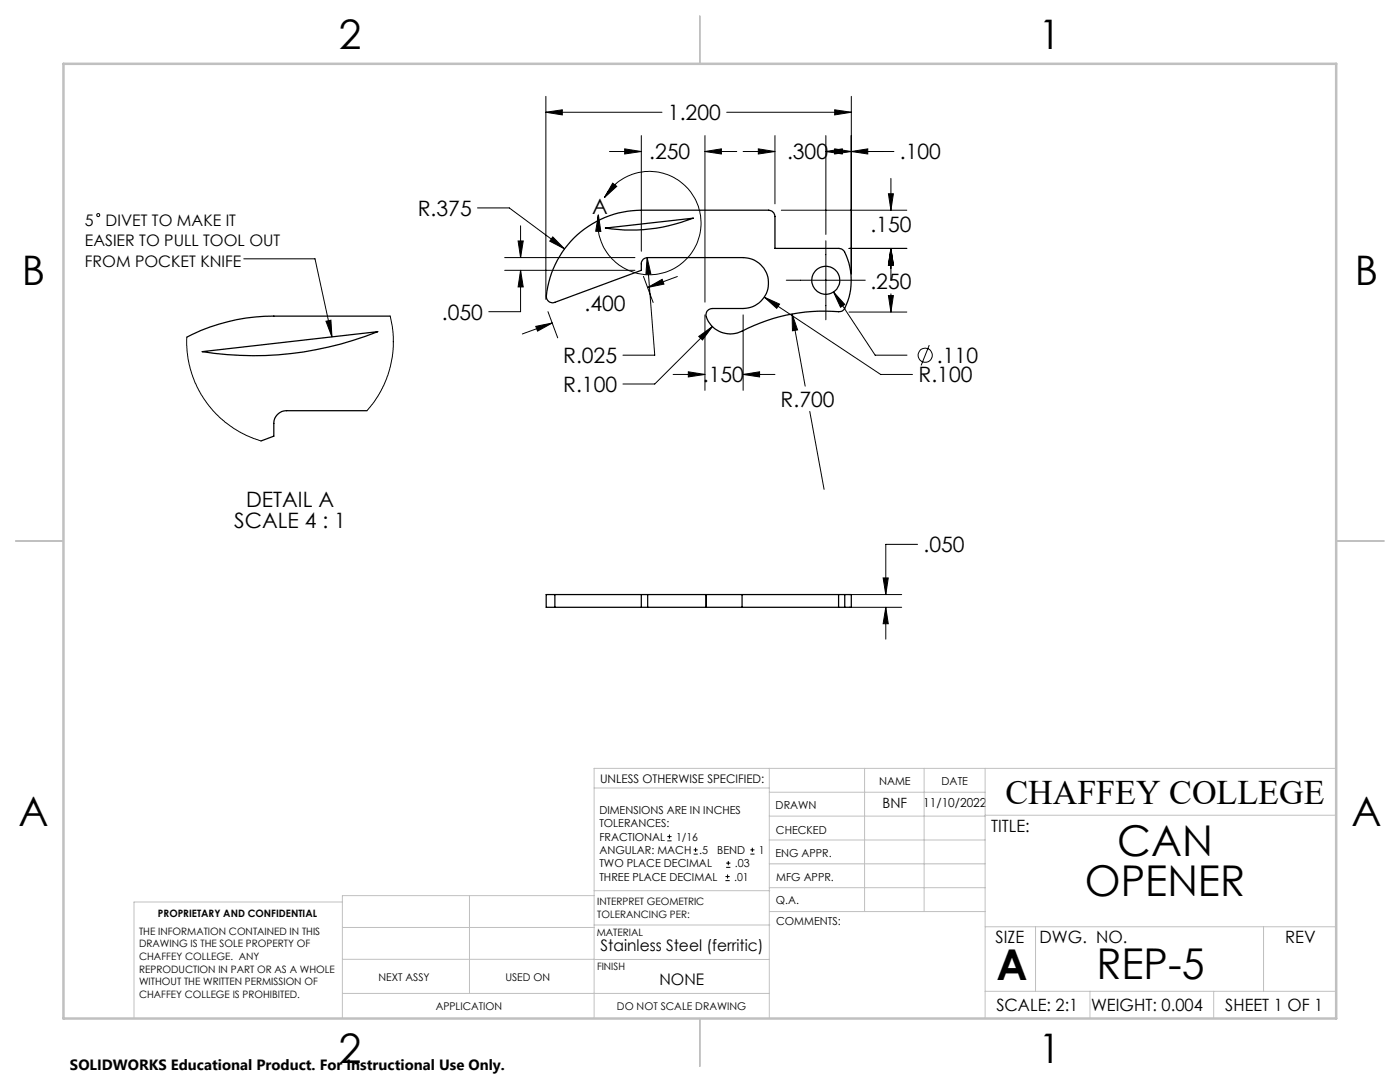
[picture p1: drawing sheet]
<svg xmlns="http://www.w3.org/2000/svg" width="279mm" height="216mm" viewBox="0 0 279 216" stroke-linecap="round" stroke-linejoin="round" font-family="sans-serif">
<g fill="none" stroke="#000" stroke-width=".25">
<path d="M114.5 47.5a19.2 19.2 0 0 1 13.5-5.6h25.4a1.33 1.33 0 0 1 1.3 1.3v6.4h12.7a1.35 1.35 0 0 1 1.2 .7 12.6 12.6 0 0 1-.2 11.5l-.7 .4a37.7 37.7 0 0 0-20.5 4.2 5 5 0 0 1-6.3-3.6 1.27 1.27 0 0 1 1.3-1.2h6.1a5.1 5.1 0 0 0 5.1-5.1 5.1 5.1 0 0 0-5.1-5.1h-19a1.21 1.21 0 0 0-1.3 1.3v1.2l-17.3 6.4a1.24 1.24 0 0 1-1.7-1.3 19.2 19.2 0 0 1 5.5-11.5zM120.8 45.5l17.6-2a34 34 0 0 1-17.6 2zM40.4 70.2l35-4a66.4 66.4 0 0 1-35 4zM77.9 63.1h-23.3a37.8 37.8 0 0 0-17.3 4.2M73.2 82h-16a2.53 2.53 0 0 0-2.6 2.5v2.5l-2.5 1M110.7 118.6h-1.7v2.6h1.7M110.7 118.6v2.6M110.7 118.6h17.3M128 118.6h1.3M128 118.6v2.6M129.3 118.6h11.6M129.3 118.6v2.6"/>
<path d="M140.9 118.6h.1M140.9 118.6v2.6M141 118.6h7.1M141 118.6v2.6M148.1 118.6h19.3M148.1 118.6v2.6M167.4 118.6h1.2M167.4 118.6v2.6M168.6 118.6h1.3v2.6h-1.3M168.6 118.6v2.6M110.7 121.2h17.3M128 121.2h1.3"/>
<path d="M129.3 121.2h11.7M141 121.2h7.1M148.1 121.2h19.3M167.4 121.2h1.2"/>
<circle cx="164.8" cy="55.9" r="2.8"/>
</g>
<g fill="none" stroke="#000" stroke-width=".2">
<path d="M108.9 19.2v40.5M169.9 19.2v35.4M108.9 22.4h23.2M108.9 22.4l3.3-.5v1zM120.6 39.4a10.3 10.3 0 0 1 17.2-1.1 10.3 10.3 0 0 1-5.7 16.2 10.3 10.3 0 0 1-12.7-11.6M121.6 30.2h6.4M122.3 36.5l.8 .7-2.5 2.2zM124.7 29.7l3.3 .5-3.3 .5zM128 27.1v23M140.7 30.2h6.3M140.7 27.1v33.2M140.7 30.2l3.3-.5v1z"/>
<path d="M145 22.4h24.9M148.3 30.2h6.4M151.3 29.7l3.4 .5-3.4 .5zM154.7 27.1v13.6M164.8 27.1v19.7M164.8 30.2h13.6M164.8 30.2l3.3-.5v1zM166.6 21.9l3.3 .5-3.3 .5zM166.6 29.7l3.3 .5-3.3 .5zM169.9 30.2l3.3-.5v1zM177.3 38.7h1l-.5 3.2zM177.8 35.6v6.3"/>
<path d="M48.6 51.6h14.3l3.4 15.6M95.3 41.5h6.3l11.1 8.2M100.7 53.9h26M100.7 51.4h26M103.4 48.1h1l-.5 3.3zM103.9 53.9v8.3h-6.4M103.9 45v6.4M103.9 53.9l.5 3.4h-1zM110.3 47.3l2.4 2.4-3-1.6zM119.4 42.9l.5 3.3-1-.1zM128.4 55.1l2 5.3M129.2 51.4l1.5 19.5h-6.4"/>
<path d="M129.2 51.4l.7 3.2-1 .1zM129.3 57.4l2.9-1.7 .3 1zM135.2 55.2l-5.9 2.2M152.5 59.3l23.3 15.4h6.3M152.5 59.3l3.1 1.4-.6 .8zM155.9 41.9h25.1M156.9 55.9h15.8M164.8 48v15.8M166.3 58.2l8.4 12.7h6.3M166.3 58.2l2.3 2.5-.9 .6zM169.4 49.6h11.6M177.3 59h1l-.5 3.3z"/>
<path d="M177.8 49.6v6.3M177.8 58.6v3.7M177.8 49.6l.5 3.3h-1zM37.3 67.3l.1 3 .6 3.3 1.4 3.7 1.8 3 1.3 1.7 1.3 1.3 2.2 1.8 3.2 1.8 2.9 1.1M65.1 64.1l.9-.2 .3 3.3zM77.9 63.1l.4 2.2 .2 1.8v2.7l-.6 3.4-.7 2.3-.9 2-1.6 2.6-1.5 1.9M106.9 65.1l3.3-.6-2.9 1.6zM109.4 62.2l1.9 5.2M110.2 64.5l-6 2.1M134.3 74.7h6.4M137.4 74.2l3.3 .5-3.3 .5zM139.5 67.1l2.7-1.9-2 2.6z"/>
<path d="M140.7 62.8v15.1M142.2 65.2l-11.5 11.4h-6.4M148.3 74.7h6.4M148.3 62.8v15.1M148.3 74.7l3.3-.5v1zM158.1 62.7l2.6 14.3M158.1 62.7l1.1 3.1-1 .2zM169.4 62.3h11.6M185.5 68.9l-1.7 4M161.6 82.1l2.9 15.5M169.4 118.6h10.6M176.2 115.3h1.1l-.5 3.3z"/>
<path d="M183.1 108.6h-6.3v10M169.4 121.2h10.6M176.8 121.2v6.3M176.8 121.2l.5 3.3h-1.1zM133.2 167.8h.8M133.2 166.9h.8M133.6 166.5v.9M138.4 170.4h.8M138.4 169.6h.8M138.8 169.2v.8M144.8 175.7h.8M144.8 174.9h.8"/>
<path d="M144.9 173.1h.9M144.9 172.2h.9M145.2 174.5v.8M145.3 171.8v.8M149.8 170.4h.8M149.8 169.6h.8M150.1 169.2v.8"/>
<circle cx="19.6" cy="42.9" r=".31"/>
<circle cx="184.6" cy="70.9" r="1.41"/>
</g>
<g fill="none" stroke="#c0c0c0" stroke-width=".2">
<path d="M118.6 157.2h34.9M153.5 153.3v49.9M153.5 158.1h43.1M172.5 153.3v28.6M184.4 153.3v28.6M196.6 153.3v49.9M266.7 153.3h-148.1v49.9M68.3 180h-41.6v23.2M93.7 178.7v19.5M118.6 178.7h-50.3v24.5M118.6 177.7h35M153.5 167.6h43.1"/>
<path d="M153.5 162.8h43.1M153.5 172.4h43.1M153.5 177.1h43.1M196.6 162.7h70.1M68.3 198.2h85.2M68.3 191.4l85.2 .1M68.3 185.1h50.3M118.6 184.6h35M153.6 181.9h43M196.6 197.8h70.1M196.6 184.9h70.1M206.7 184.9v12.9"/>
<path d="M217.5 197.8v5.4M242.2 197.8v5.4M252.2 184.9v12.9"/>
</g>
<path d="M139.7 3.2v9.5M3.1 107.9h9.6M266.7 107.9h9.5M139.7 203.2v9.6" fill="none" stroke="#c0c0c0" stroke-width=".25"/>
<path d="M12.7 12.7h254v190.5h-254z" fill="none" stroke="#c0c0c0" stroke-width=".5"/>
<g fill="#000">
<path d="M65.1 64.1l.9-.2 .3 3.3z"/>
<path d="M119.4 42.9l.5 3.3-1-.1zM122.3 36.5l.8 .7-2.5 2.2z"/>
<path d="M177.3 59h1l-.5 3.3zM177.8 49.6l.5 3.3h-1zM166.6 21.9l3.3 .5-3.3 .5zM108.9 22.4l3.3-.5v1zM177.3 38.7h1l-.5 3.2zM177.8 49.6l.5 3.3h-1zM152.5 59.3l2.5 2.2 .6-.8zM169.9 30.2l3.3-.5v1zM151.3 29.7l3.4 .5-3.4 .5zM139.5 67.1l.7 .7 2-2.6zM148.3 74.7l3.3-.5v1zM137.4 74.2l3.3 .5-3.3 .5zM158.1 62.7l.1 3.3 1-.2zM106.9 65.1l3.3-.6-2.9 1.6zM129.3 57.4l2.9-1.7 .3 1zM110.3 47.3l-.6 .8 3 1.6zM140.7 30.2l3.3-.5v1zM124.7 29.7l3.3 .5-3.3 .5zM103.9 53.9l.5 3.4h-1zM103.4 48.1h1l-.5 3.3zM166.3 58.2l1.4 3.1 .9-.6zM164.8 30.2l3.3-.5v1zM166.6 29.7l3.3 .5-3.3 .5zM129.2 51.4l-.3 3.3 1-.1zM176.8 121.2l.5 3.3h-1.1zM176.2 115.3h1.1l-.5 3.3z"/>
</g>
<g font-size="8.5">
<text x="223" y="170.8">CAN</text>
<text x="216.5" y="178.9">OPENER</text>
<text x="198.9" y="195.5">A</text>
<text x="218.8" y="195.4">REP-5</text>
</g>
<g font-size="8.1">
<text x="67.6" y="9.7">2</text>
<text x="207.3" y="9.7">1</text>
<text x="4.4" y="57">B</text>
<text x="270.4" y="57">B</text>
<text x="3.7" y="164.9">A</text>
<text x="269.7" y="164.9">A</text>
<text x="67.6" y="212.2">2</text>
<text x="207.3" y="212.2">1</text>
</g>
<text font-size="6.9" x="200.6" y="160.4">CHAFFEY COLLEGE</text>
<g font-size="4.2">
<text x="133.3" y="24">1.200</text>
<text x="129.6" y="31.8">.250</text>
<text x="157.1" y="31.8">.300</text>
<text x="179.6" y="31.8">.100</text>
<text x="83.4" y="43.1">R.375</text>
<text x="118.2" y="42.7">A</text>
<text x="173.7" y="46.2">.150</text>
<text x="173.7" y="57.7">.250</text>
<text x="88.2" y="63.8">.050</text>
<text x="116.7" y="62.1">.400</text>
<text x="112.4" y="72.4">R.025</text>
<text x="140.3" y="76.3">.150</text>
<text x="183.3" y="76.3">R.100</text>
<text x="187" y="72.4">.110</text>
<text x="112.4" y="78.2">R.100</text>
<text x="155.8" y="81.2">R.700</text>
<text x="49.1" y="101.1">DETAIL A</text>
<text x="46.8" y="105.3">SCALE 4 : 1</text>
<text x="184.3" y="110.2">.050</text>
</g>
<g font-size="3.4">
<text x="197.8" y="166">TITLE:</text>
<text x="198.7" y="188.1">SIZE</text>
<text x="207.5" y="188.1">DWG. NO.</text>
<text x="256.5" y="188.2">REV</text>
<text x="198.8" y="201.7">SCALE: 2:1</text>
<text x="217.7" y="201.8">WEIGHT: 0.004</text>
<text x="244.5" y="201.7">SHEET 1 OF 1</text>
</g>
<g font-size="3.2">
<text x="16.9" y="45">5</text>
<text x="21.1" y="45">DIVET TO MAKE IT</text>
<text x="16.9" y="49.2">EASIER TO PULL TOOL OUT</text>
<text x="16.9" y="53.4">FROM POCKET KNIFE</text>
<text x="119.8" y="189.8">Stainless Steel (ferritic)</text>
<text x="131.6" y="196.6">NONE</text>
</g>
<text font-size="3" x="14" y="213.5">SOLIDWORKS Educational Product. For Instructional Use Only.</text>
<text font-size="2.8" x="176.1" y="161.2">BNF</text>
<text font-size="2.5" x="184.3" y="161">11/10/2022</text>
<text font-size="2.4" x="119.8" y="156.2">UNLESS OTHERWISE SPECIFIED:</text>
<g font-size="2.2">
<text x="154.8" y="161.4">DRAWN</text>
<text x="175.4" y="156.6">NAME</text>
<text x="187.9" y="156.7">DATE</text>
<text x="119.6" y="162.4">DIMENSIONS ARE IN INCHES</text>
<text x="119.6" y="165.1">TOLERANCES:</text>
<text x="119.6" y="167.8">FRACTIONAL</text>
<text x="134.9" y="167.8">1/16</text>
<text x="154.9" y="166.3">CHECKED</text>
<text x="119.6" y="170.4">ANGULAR: MACH</text>
<text x="119.6" y="173.1">TWO PLACE DECIMAL</text>
<text x="139.6" y="170.4">.5</text>
<text x="143.1" y="170.4">BEND</text>
<text x="146.7" y="173.1">.03</text>
<text x="151.5" y="170.4">1</text>
<text x="154.8" y="171">ENG APPR.</text>
<text x="119.6" y="175.7">THREE PLACE DECIMAL</text>
<text x="146.5" y="175.7">.01</text>
<text x="154.9" y="175.7">MFG APPR.</text>
<text x="154.9" y="180.4">Q.A.</text>
<text x="154.9" y="184.6">COMMENTS:</text>
</g>
<g font-size="2.1">
<text x="75.5" y="195.7">NEXT ASSY</text>
<text x="100.9" y="195.7">USED ON</text>
<text x="86.9" y="201.5">APPLICATION</text>
<text x="123.1" y="201.6">DO NOT SCALE DRAWING</text>
</g>
<g font-size="2">
<text x="31.5" y="182.9">PROPRIETARY AND CONFIDENTIAL</text>
<text x="119.2" y="180.6">INTERPRET GEOMETRIC</text>
<text x="119.2" y="183.1">TOLERANCING PER:</text>
<text x="27.8" y="186.5">THE INFORMATION CONTAINED IN THIS</text>
<text x="27.8" y="189">DRAWING IS THE SOLE PROPERTY OF</text>
<text x="27.8" y="191.6">CHAFFEY COLLEGE. ANY</text>
<text x="119.1" y="186.7">MATERIAL</text>
<text x="27.8" y="194.1">REPRODUCTION IN PART OR AS A WHOLE</text>
<text x="27.8" y="196.6">WITHOUT THE WRITTEN PERMISSION OF</text>
<text x="119.1" y="193.5">FINISH</text>
<text x="27.8" y="199.1">CHAFFEY COLLEGE IS PROHIBITED.</text>
</g>
</svg>
